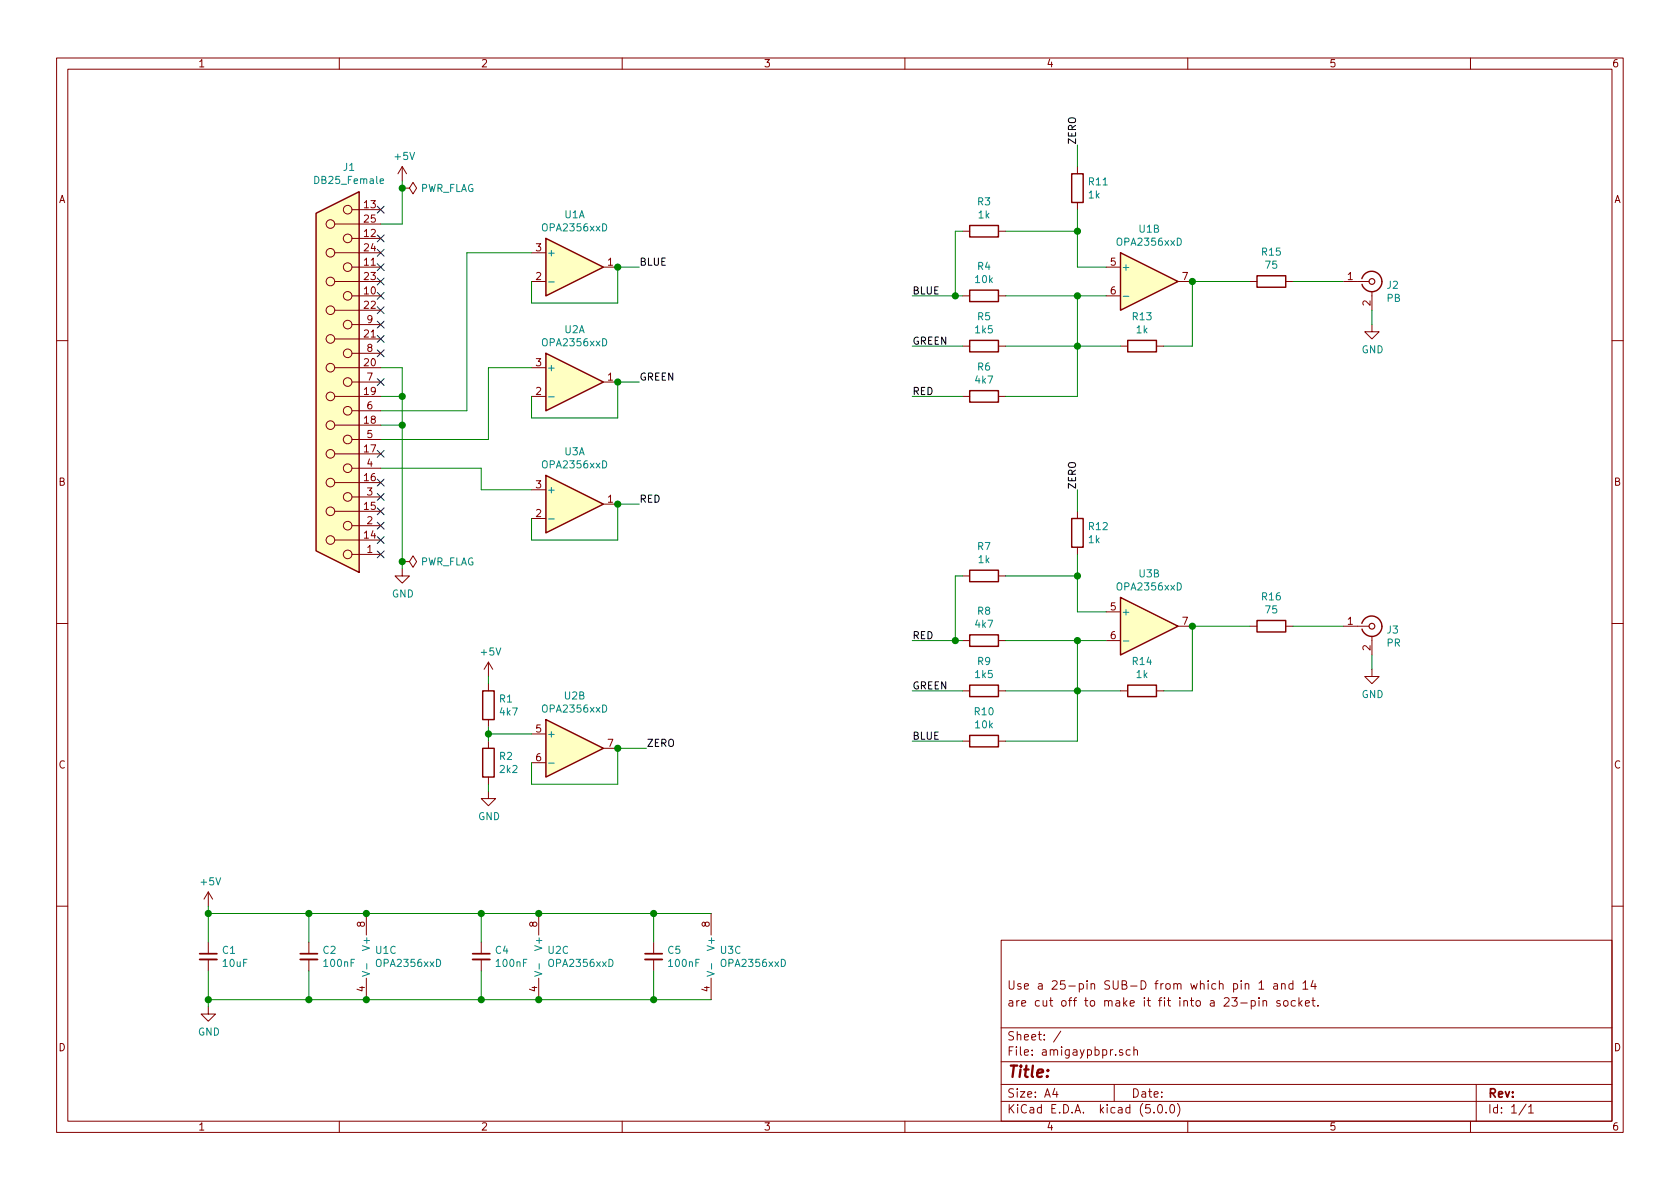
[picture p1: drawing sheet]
EESchema Schematic File Version 4
LIBS:amigaypbpr-cache
EELAYER 26 0
EELAYER END
$Descr A4 11693 8268
encoding utf-8
Sheet 1 1
Title ""
Date ""
Rev ""
Comp ""
Comment1 "are cut off to make it fit into a 23-pin socket."
Comment2 "Use a 25-pin SUB-D from which pin 1 and 14"
Comment3 ""
Comment4 ""
$EndDescr
Text Label 4450 3500 0    50   ~ 0
RED
Text Label 4450 2650 0    50   ~ 0
GREEN
Text Label 4450 1850 0    50   ~ 0
BLUE
Wire Wire Line
	2650 2950 2800 2950
Wire Wire Line
	2650 2750 2800 2750
$Comp
L power:GND #PWR04
U 1 1
P 2800 3950
F 0 "#PWR04" H 2800 3700 50  0001 C CNN
F 1 "GND" H 2805 3777 50  0000 C CNN
F 2 "" H 2800 3950 50  0001 C CNN
F 3 "" H 2800 3950 50  0001 C CNN
	1    2800 3950
	1    0    0    -1  
$EndComp
Wire Wire Line
	2800 3950 2800 3900
Connection ~ 2800 2950
Wire Wire Line
	2800 2950 2800 2750
Connection ~ 2800 2750
Wire Wire Line
	2800 2750 2800 2550
Wire Wire Line
	2800 2550 2650 2550
$Comp
L power:+5V #PWR03
U 1 1
P 2800 1250
F 0 "#PWR03" H 2800 1100 50  0001 C CNN
F 1 "+5V" H 2815 1423 50  0000 C CNN
F 2 "" H 2800 1250 50  0001 C CNN
F 3 "" H 2800 1250 50  0001 C CNN
	1    2800 1250
	1    0    0    -1  
$EndComp
Wire Wire Line
	2650 1550 2800 1550
Wire Wire Line
	2800 1550 2800 1300
$Comp
L Connector:Conn_Coaxial J2
U 1 1
P 9550 1950
F 0 "J2" H 9649 1926 50  0000 L CNN
F 1 "PB" H 9649 1835 50  0000 L CNN
F 2 "ProjectFootprints:RCA_JACK" H 9550 1950 50  0001 C CNN
F 3 " ~" H 9550 1950 50  0001 C CNN
	1    9550 1950
	1    0    0    -1  
$EndComp
$Comp
L Connector:Conn_Coaxial J3
U 1 1
P 9550 4350
F 0 "J3" H 9649 4326 50  0000 L CNN
F 1 "PR" H 9649 4235 50  0000 L CNN
F 2 "ProjectFootprints:RCA_JACK" H 9550 4350 50  0001 C CNN
F 3 " ~" H 9550 4350 50  0001 C CNN
	1    9550 4350
	1    0    0    -1  
$EndComp
$Comp
L Amplifier_Operational:OPA2356xxD U1
U 1 1
P 4000 1850
F 0 "U1" H 4000 2217 50  0000 C CNN
F 1 "OPA2356xxD" H 4000 2126 50  0000 C CNN
F 2 "Package_SO:SOIC-8_3.9x4.9mm_P1.27mm" H 4000 1850 50  0001 C CNN
F 3 "http://www.ti.com/lit/ds/symlink/opa2356.pdf" H 4000 1850 50  0001 C CNN
	1    4000 1850
	1    0    0    -1  
$EndComp
$Comp
L Amplifier_Operational:OPA2356xxD U1
U 2 1
P 8000 1950
F 0 "U1" H 8000 2317 50  0000 C CNN
F 1 "OPA2356xxD" H 8000 2226 50  0000 C CNN
F 2 "Package_SO:SOIC-8_3.9x4.9mm_P1.27mm" H 8000 1950 50  0001 C CNN
F 3 "http://www.ti.com/lit/ds/symlink/opa2356.pdf" H 8000 1950 50  0001 C CNN
	2    8000 1950
	1    0    0    -1  
$EndComp
$Comp
L Amplifier_Operational:OPA2356xxD U1
U 3 1
P 2650 6650
F 0 "U1" H 2608 6696 50  0000 L CNN
F 1 "OPA2356xxD" H 2608 6605 50  0000 L CNN
F 2 "Package_SO:SOIC-8_3.9x4.9mm_P1.27mm" H 2650 6650 50  0001 C CNN
F 3 "http://www.ti.com/lit/ds/symlink/opa2356.pdf" H 2650 6650 50  0001 C CNN
	3    2650 6650
	1    0    0    -1  
$EndComp
$Comp
L Amplifier_Operational:OPA2356xxD U2
U 1 1
P 4000 2650
F 0 "U2" H 4000 3017 50  0000 C CNN
F 1 "OPA2356xxD" H 4000 2926 50  0000 C CNN
F 2 "Package_SO:SOIC-8_3.9x4.9mm_P1.27mm" H 4000 2650 50  0001 C CNN
F 3 "http://www.ti.com/lit/ds/symlink/opa2356.pdf" H 4000 2650 50  0001 C CNN
	1    4000 2650
	1    0    0    -1  
$EndComp
$Comp
L Amplifier_Operational:OPA2356xxD U2
U 2 1
P 4000 5200
F 0 "U2" H 4000 5567 50  0000 C CNN
F 1 "OPA2356xxD" H 4000 5476 50  0000 C CNN
F 2 "Package_SO:SOIC-8_3.9x4.9mm_P1.27mm" H 4000 5200 50  0001 C CNN
F 3 "http://www.ti.com/lit/ds/symlink/opa2356.pdf" H 4000 5200 50  0001 C CNN
	2    4000 5200
	1    0    0    -1  
$EndComp
$Comp
L Amplifier_Operational:OPA2356xxD U2
U 3 1
P 3850 6650
F 0 "U2" H 3808 6696 50  0000 L CNN
F 1 "OPA2356xxD" H 3808 6605 50  0000 L CNN
F 2 "Package_SO:SOIC-8_3.9x4.9mm_P1.27mm" H 3850 6650 50  0001 C CNN
F 3 "http://www.ti.com/lit/ds/symlink/opa2356.pdf" H 3850 6650 50  0001 C CNN
	3    3850 6650
	1    0    0    -1  
$EndComp
$Comp
L Amplifier_Operational:OPA2356xxD U3
U 1 1
P 4000 3500
F 0 "U3" H 4000 3867 50  0000 C CNN
F 1 "OPA2356xxD" H 4000 3776 50  0000 C CNN
F 2 "Package_SO:SOIC-8_3.9x4.9mm_P1.27mm" H 4000 3500 50  0001 C CNN
F 3 "http://www.ti.com/lit/ds/symlink/opa2356.pdf" H 4000 3500 50  0001 C CNN
	1    4000 3500
	1    0    0    -1  
$EndComp
$Comp
L Amplifier_Operational:OPA2356xxD U3
U 2 1
P 8000 4350
F 0 "U3" H 8000 4717 50  0000 C CNN
F 1 "OPA2356xxD" H 8000 4626 50  0000 C CNN
F 2 "Package_SO:SOIC-8_3.9x4.9mm_P1.27mm" H 8000 4350 50  0001 C CNN
F 3 "http://www.ti.com/lit/ds/symlink/opa2356.pdf" H 8000 4350 50  0001 C CNN
	2    8000 4350
	1    0    0    -1  
$EndComp
$Comp
L Amplifier_Operational:OPA2356xxD U3
U 3 1
P 5050 6650
F 0 "U3" H 5008 6696 50  0000 L CNN
F 1 "OPA2356xxD" H 5008 6605 50  0000 L CNN
F 2 "Package_SO:SOIC-8_3.9x4.9mm_P1.27mm" H 5050 6650 50  0001 C CNN
F 3 "http://www.ti.com/lit/ds/symlink/opa2356.pdf" H 5050 6650 50  0001 C CNN
	3    5050 6650
	1    0    0    -1  
$EndComp
$Comp
L power:GND #PWR02
U 1 1
P 1450 7000
F 0 "#PWR02" H 1450 6750 50  0001 C CNN
F 1 "GND" H 1455 6827 50  0000 C CNN
F 2 "" H 1450 7000 50  0001 C CNN
F 3 "" H 1450 7000 50  0001 C CNN
	1    1450 7000
	1    0    0    -1  
$EndComp
$Comp
L power:+5V #PWR01
U 1 1
P 1450 6300
F 0 "#PWR01" H 1450 6150 50  0001 C CNN
F 1 "+5V" H 1465 6473 50  0000 C CNN
F 2 "" H 1450 6300 50  0001 C CNN
F 3 "" H 1450 6300 50  0001 C CNN
	1    1450 6300
	1    0    0    -1  
$EndComp
$Comp
L Device:C_Small C1
U 1 1
P 1450 6650
F 0 "C1" H 1542 6696 50  0000 L CNN
F 1 "10uF" H 1542 6605 50  0000 L CNN
F 2 "Capacitor_SMD:C_0805_2012Metric_Pad1.15x1.40mm_HandSolder" H 1450 6650 50  0001 C CNN
F 3 "~" H 1450 6650 50  0001 C CNN
	1    1450 6650
	1    0    0    -1  
$EndComp
Wire Wire Line
	3350 3250 3350 3400
Wire Wire Line
	3350 3400 3700 3400
Wire Wire Line
	2650 3250 3350 3250
Wire Wire Line
	3400 3050 3400 2550
Wire Wire Line
	3400 2550 3700 2550
Wire Wire Line
	2650 3050 3400 3050
Wire Wire Line
	3250 2850 3250 1750
Wire Wire Line
	3250 1750 3700 1750
Wire Wire Line
	2650 2850 3250 2850
Wire Wire Line
	3700 1950 3700 2100
Wire Wire Line
	3700 2100 4300 2100
Wire Wire Line
	4300 2100 4300 1850
Wire Wire Line
	3700 2750 3700 2900
Wire Wire Line
	3700 2900 4300 2900
Wire Wire Line
	4300 2900 4300 2650
Wire Wire Line
	3700 3600 3700 3750
Wire Wire Line
	3700 3750 4300 3750
Wire Wire Line
	4300 3750 4300 3500
$Comp
L Device:C_Small C2
U 1 1
P 2150 6650
F 0 "C2" H 2242 6696 50  0000 L CNN
F 1 "100nF" H 2242 6605 50  0000 L CNN
F 2 "Capacitor_SMD:C_0805_2012Metric_Pad1.15x1.40mm_HandSolder" H 2150 6650 50  0001 C CNN
F 3 "~" H 2150 6650 50  0001 C CNN
	1    2150 6650
	1    0    0    -1  
$EndComp
Wire Wire Line
	1450 6300 1450 6350
Wire Wire Line
	1450 6350 2150 6350
Wire Wire Line
	2550 6950 2150 6950
Wire Wire Line
	1450 6950 1450 7000
Wire Wire Line
	1450 6950 1450 6750
Connection ~ 1450 6950
Wire Wire Line
	1450 6550 1450 6350
Connection ~ 1450 6350
Wire Wire Line
	2150 6550 2150 6350
Connection ~ 2150 6350
Wire Wire Line
	2150 6350 2550 6350
Wire Wire Line
	2150 6750 2150 6950
Connection ~ 2150 6950
Wire Wire Line
	2150 6950 1450 6950
$Comp
L Device:C_Small C4
U 1 1
P 3350 6650
F 0 "C4" H 3442 6696 50  0000 L CNN
F 1 "100nF" H 3442 6605 50  0000 L CNN
F 2 "Capacitor_SMD:C_0805_2012Metric_Pad1.15x1.40mm_HandSolder" H 3350 6650 50  0001 C CNN
F 3 "~" H 3350 6650 50  0001 C CNN
	1    3350 6650
	1    0    0    -1  
$EndComp
$Comp
L Device:C_Small C5
U 1 1
P 4550 6650
F 0 "C5" H 4642 6696 50  0000 L CNN
F 1 "100nF" H 4642 6605 50  0000 L CNN
F 2 "Capacitor_SMD:C_0805_2012Metric_Pad1.15x1.40mm_HandSolder" H 4550 6650 50  0001 C CNN
F 3 "~" H 4550 6650 50  0001 C CNN
	1    4550 6650
	1    0    0    -1  
$EndComp
Wire Wire Line
	2550 6350 3350 6350
Connection ~ 2550 6350
Wire Wire Line
	3350 6550 3350 6350
Wire Wire Line
	2550 6950 3350 6950
Wire Wire Line
	3350 6950 3350 6750
Connection ~ 2550 6950
Wire Wire Line
	3350 6950 3750 6950
Connection ~ 3350 6950
Wire Wire Line
	3350 6350 3750 6350
Connection ~ 3350 6350
Wire Wire Line
	4950 6350 4550 6350
Connection ~ 3750 6350
Wire Wire Line
	3750 6950 4550 6950
Connection ~ 3750 6950
Wire Wire Line
	4550 6550 4550 6350
Connection ~ 4550 6350
Wire Wire Line
	4550 6350 3750 6350
Wire Wire Line
	4550 6750 4550 6950
Connection ~ 4550 6950
Wire Wire Line
	4550 6950 4950 6950
Wire Wire Line
	4300 1850 4450 1850
Connection ~ 4300 1850
Wire Wire Line
	4300 2650 4450 2650
Connection ~ 4300 2650
Wire Wire Line
	4300 3500 4450 3500
Connection ~ 4300 3500
$Comp
L power:+5V #PWR05
U 1 1
P 3400 4700
F 0 "#PWR05" H 3400 4550 50  0001 C CNN
F 1 "+5V" H 3415 4873 50  0000 C CNN
F 2 "" H 3400 4700 50  0001 C CNN
F 3 "" H 3400 4700 50  0001 C CNN
	1    3400 4700
	1    0    0    -1  
$EndComp
$Comp
L Device:R R1
U 1 1
P 3400 4900
F 0 "R1" H 3470 4946 50  0000 L CNN
F 1 "4k7" H 3470 4855 50  0000 L CNN
F 2 "Resistor_SMD:R_0805_2012Metric_Pad1.15x1.40mm_HandSolder" V 3330 4900 50  0001 C CNN
F 3 "~" H 3400 4900 50  0001 C CNN
	1    3400 4900
	1    0    0    -1  
$EndComp
$Comp
L Device:R R2
U 1 1
P 3400 5300
F 0 "R2" H 3470 5346 50  0000 L CNN
F 1 "2k2" H 3470 5255 50  0000 L CNN
F 2 "Resistor_SMD:R_0805_2012Metric_Pad1.15x1.40mm_HandSolder" V 3330 5300 50  0001 C CNN
F 3 "~" H 3400 5300 50  0001 C CNN
	1    3400 5300
	1    0    0    -1  
$EndComp
$Comp
L power:GND #PWR06
U 1 1
P 3400 5500
F 0 "#PWR06" H 3400 5250 50  0001 C CNN
F 1 "GND" H 3405 5327 50  0000 C CNN
F 2 "" H 3400 5500 50  0001 C CNN
F 3 "" H 3400 5500 50  0001 C CNN
	1    3400 5500
	1    0    0    -1  
$EndComp
Wire Wire Line
	3400 5500 3400 5450
Wire Wire Line
	3400 5150 3400 5100
Wire Wire Line
	3400 5100 3700 5100
Wire Wire Line
	3400 5100 3400 5050
Connection ~ 3400 5100
Wire Wire Line
	3400 4750 3400 4700
Wire Wire Line
	3700 5300 3700 5450
Wire Wire Line
	3700 5450 4300 5450
Wire Wire Line
	4300 5450 4300 5200
Wire Wire Line
	4300 5200 4500 5200
Connection ~ 4300 5200
Text Label 4500 5200 0    50   ~ 0
ZERO
$Comp
L Device:R R4
U 1 1
P 6850 2050
F 0 "R4" V 6643 2050 50  0000 C CNN
F 1 "10k" V 6734 2050 50  0000 C CNN
F 2 "Resistor_SMD:R_0805_2012Metric_Pad1.15x1.40mm_HandSolder" V 6780 2050 50  0001 C CNN
F 3 "~" H 6850 2050 50  0001 C CNN
	1    6850 2050
	0    1    1    0   
$EndComp
$Comp
L Device:R R5
U 1 1
P 6850 2400
F 0 "R5" V 6643 2400 50  0000 C CNN
F 1 "1k5" V 6734 2400 50  0000 C CNN
F 2 "Resistor_SMD:R_0805_2012Metric_Pad1.15x1.40mm_HandSolder" V 6780 2400 50  0001 C CNN
F 3 "~" H 6850 2400 50  0001 C CNN
	1    6850 2400
	0    1    1    0   
$EndComp
$Comp
L Device:R R6
U 1 1
P 6850 2750
F 0 "R6" V 6643 2750 50  0000 C CNN
F 1 "4k7" V 6734 2750 50  0000 C CNN
F 2 "Resistor_SMD:R_0805_2012Metric_Pad1.15x1.40mm_HandSolder" V 6780 2750 50  0001 C CNN
F 3 "~" H 6850 2750 50  0001 C CNN
	1    6850 2750
	0    1    1    0   
$EndComp
Text Label 6350 2750 0    50   ~ 0
RED
Text Label 6350 2400 0    50   ~ 0
GREEN
Text Label 6350 2050 0    50   ~ 0
BLUE
Wire Wire Line
	7000 2050 7500 2050
$Comp
L Device:R R13
U 1 1
P 7950 2400
F 0 "R13" V 7743 2400 50  0000 C CNN
F 1 "1k" V 7834 2400 50  0000 C CNN
F 2 "Resistor_SMD:R_0805_2012Metric_Pad1.15x1.40mm_HandSolder" V 7880 2400 50  0001 C CNN
F 3 "~" H 7950 2400 50  0001 C CNN
	1    7950 2400
	0    1    1    0   
$EndComp
Wire Wire Line
	8300 1950 8300 2400
Wire Wire Line
	8300 2400 8100 2400
Wire Wire Line
	7800 2400 7500 2400
Wire Wire Line
	7500 2400 7500 2050
Connection ~ 7500 2050
Wire Wire Line
	7500 2050 7700 2050
Connection ~ 7500 2400
Wire Wire Line
	7500 2750 7500 2400
Wire Wire Line
	7000 2750 7500 2750
$Comp
L Device:R R15
U 1 1
P 8850 1950
F 0 "R15" V 8643 1950 50  0000 C CNN
F 1 "75" V 8734 1950 50  0000 C CNN
F 2 "Resistor_SMD:R_0805_2012Metric_Pad1.15x1.40mm_HandSolder" V 8780 1950 50  0001 C CNN
F 3 "~" H 8850 1950 50  0001 C CNN
	1    8850 1950
	0    1    1    0   
$EndComp
Wire Wire Line
	8300 1950 8700 1950
Connection ~ 8300 1950
Wire Wire Line
	9000 1950 9350 1950
$Comp
L Device:R R11
U 1 1
P 7500 1300
F 0 "R11" H 7570 1346 50  0000 L CNN
F 1 "1k" H 7570 1255 50  0000 L CNN
F 2 "Resistor_SMD:R_0805_2012Metric_Pad1.15x1.40mm_HandSolder" V 7430 1300 50  0001 C CNN
F 3 "~" H 7500 1300 50  0001 C CNN
	1    7500 1300
	1    0    0    -1  
$EndComp
$Comp
L Device:R R3
U 1 1
P 6850 1600
F 0 "R3" V 6643 1600 50  0000 C CNN
F 1 "1k" V 6734 1600 50  0000 C CNN
F 2 "Resistor_SMD:R_0805_2012Metric_Pad1.15x1.40mm_HandSolder" V 6780 1600 50  0001 C CNN
F 3 "~" H 6850 1600 50  0001 C CNN
	1    6850 1600
	0    1    1    0   
$EndComp
Wire Wire Line
	7000 1600 7500 1600
Wire Wire Line
	7500 1600 7500 1450
Wire Wire Line
	7500 1600 7500 1850
Wire Wire Line
	7500 1850 7700 1850
Connection ~ 7500 1600
Wire Wire Line
	6650 2050 6650 1600
Wire Wire Line
	6650 1600 6700 1600
Connection ~ 6650 2050
Wire Wire Line
	6650 2050 6700 2050
Wire Wire Line
	6350 2050 6650 2050
Wire Wire Line
	6350 2400 6700 2400
Wire Wire Line
	6350 2750 6700 2750
Text Label 7500 1000 1    50   ~ 0
ZERO
Wire Wire Line
	7500 1150 7500 1000
Wire Wire Line
	7000 2400 7500 2400
$Comp
L Device:R R8
U 1 1
P 6850 4450
F 0 "R8" V 6643 4450 50  0000 C CNN
F 1 "4k7" V 6734 4450 50  0000 C CNN
F 2 "Resistor_SMD:R_0805_2012Metric_Pad1.15x1.40mm_HandSolder" V 6780 4450 50  0001 C CNN
F 3 "~" H 6850 4450 50  0001 C CNN
	1    6850 4450
	0    1    1    0   
$EndComp
$Comp
L Device:R R9
U 1 1
P 6850 4800
F 0 "R9" V 6643 4800 50  0000 C CNN
F 1 "1k5" V 6734 4800 50  0000 C CNN
F 2 "Resistor_SMD:R_0805_2012Metric_Pad1.15x1.40mm_HandSolder" V 6780 4800 50  0001 C CNN
F 3 "~" H 6850 4800 50  0001 C CNN
	1    6850 4800
	0    1    1    0   
$EndComp
$Comp
L Device:R R10
U 1 1
P 6850 5150
F 0 "R10" V 6643 5150 50  0000 C CNN
F 1 "10k" V 6734 5150 50  0000 C CNN
F 2 "Resistor_SMD:R_0805_2012Metric_Pad1.15x1.40mm_HandSolder" V 6780 5150 50  0001 C CNN
F 3 "~" H 6850 5150 50  0001 C CNN
	1    6850 5150
	0    1    1    0   
$EndComp
Text Label 6350 4450 0    50   ~ 0
RED
Text Label 6350 4800 0    50   ~ 0
GREEN
Text Label 6350 5150 0    50   ~ 0
BLUE
Wire Wire Line
	7000 4450 7500 4450
Wire Wire Line
	7800 4800 7500 4800
Wire Wire Line
	7500 4800 7500 4450
Connection ~ 7500 4450
Wire Wire Line
	7500 4450 7700 4450
Connection ~ 7500 4800
Wire Wire Line
	7500 5150 7500 4800
Wire Wire Line
	7000 5150 7500 5150
$Comp
L Device:R R12
U 1 1
P 7500 3700
F 0 "R12" H 7570 3746 50  0000 L CNN
F 1 "1k" H 7570 3655 50  0000 L CNN
F 2 "Resistor_SMD:R_0805_2012Metric_Pad1.15x1.40mm_HandSolder" V 7430 3700 50  0001 C CNN
F 3 "~" H 7500 3700 50  0001 C CNN
	1    7500 3700
	1    0    0    -1  
$EndComp
$Comp
L Device:R R7
U 1 1
P 6850 4000
F 0 "R7" V 6643 4000 50  0000 C CNN
F 1 "1k" V 6734 4000 50  0000 C CNN
F 2 "Resistor_SMD:R_0805_2012Metric_Pad1.15x1.40mm_HandSolder" V 6780 4000 50  0001 C CNN
F 3 "~" H 6850 4000 50  0001 C CNN
	1    6850 4000
	0    1    1    0   
$EndComp
Wire Wire Line
	7000 4000 7500 4000
Wire Wire Line
	7500 4000 7500 3850
Wire Wire Line
	7500 4000 7500 4250
Wire Wire Line
	7500 4250 7700 4250
Connection ~ 7500 4000
Wire Wire Line
	6650 4450 6650 4000
Wire Wire Line
	6650 4000 6700 4000
Connection ~ 6650 4450
Wire Wire Line
	6650 4450 6700 4450
Wire Wire Line
	6350 4450 6650 4450
Wire Wire Line
	6350 4800 6700 4800
Wire Wire Line
	6350 5150 6700 5150
Text Label 7500 3400 1    50   ~ 0
ZERO
Wire Wire Line
	7500 3550 7500 3400
Wire Wire Line
	7000 4800 7500 4800
$Comp
L Device:R R14
U 1 1
P 7950 4800
F 0 "R14" V 7743 4800 50  0000 C CNN
F 1 "1k" V 7834 4800 50  0000 C CNN
F 2 "Resistor_SMD:R_0805_2012Metric_Pad1.15x1.40mm_HandSolder" V 7880 4800 50  0001 C CNN
F 3 "~" H 7950 4800 50  0001 C CNN
	1    7950 4800
	0    1    1    0   
$EndComp
Wire Wire Line
	8100 4800 8300 4800
Wire Wire Line
	8300 4800 8300 4350
$Comp
L Device:R R16
U 1 1
P 8850 4350
F 0 "R16" V 8643 4350 50  0000 C CNN
F 1 "75" V 8734 4350 50  0000 C CNN
F 2 "Resistor_SMD:R_0805_2012Metric_Pad1.15x1.40mm_HandSolder" V 8780 4350 50  0001 C CNN
F 3 "~" H 8850 4350 50  0001 C CNN
	1    8850 4350
	0    1    1    0   
$EndComp
Wire Wire Line
	8300 4350 8700 4350
Wire Wire Line
	9000 4350 9350 4350
Connection ~ 8300 4350
$Comp
L power:GND #PWR07
U 1 1
P 9550 2250
F 0 "#PWR07" H 9550 2000 50  0001 C CNN
F 1 "GND" H 9555 2077 50  0000 C CNN
F 2 "" H 9550 2250 50  0001 C CNN
F 3 "" H 9550 2250 50  0001 C CNN
	1    9550 2250
	1    0    0    -1  
$EndComp
$Comp
L power:GND #PWR08
U 1 1
P 9550 4650
F 0 "#PWR08" H 9550 4400 50  0001 C CNN
F 1 "GND" H 9555 4477 50  0000 C CNN
F 2 "" H 9550 4650 50  0001 C CNN
F 3 "" H 9550 4650 50  0001 C CNN
	1    9550 4650
	1    0    0    -1  
$EndComp
Wire Wire Line
	9550 4650 9550 4550
Wire Wire Line
	9550 2250 9550 2150
NoConn ~ 2650 1450
NoConn ~ 2650 1650
NoConn ~ 2650 1750
NoConn ~ 2650 1850
NoConn ~ 2650 1950
NoConn ~ 2650 2050
NoConn ~ 2650 2150
NoConn ~ 2650 2250
NoConn ~ 2650 2350
NoConn ~ 2650 2450
NoConn ~ 2650 2650
NoConn ~ 2650 3150
NoConn ~ 2650 3350
NoConn ~ 2650 3450
NoConn ~ 2650 3550
NoConn ~ 2650 3650
NoConn ~ 2650 3750
NoConn ~ 2650 3850
$Comp
L power:PWR_FLAG #FLG0101
U 1 1
P 2800 3900
F 0 "#FLG0101" H 2800 3975 50  0001 C CNN
F 1 "PWR_FLAG" V 2800 4028 50  0000 L CNN
F 2 "" H 2800 3900 50  0001 C CNN
F 3 "~" H 2800 3900 50  0001 C CNN
	1    2800 3900
	0    1    1    0   
$EndComp
Connection ~ 2800 3900
Wire Wire Line
	2800 3900 2800 2950
$Comp
L power:PWR_FLAG #FLG0102
U 1 1
P 2800 1300
F 0 "#FLG0102" H 2800 1375 50  0001 C CNN
F 1 "PWR_FLAG" V 2800 1428 50  0000 L CNN
F 2 "" H 2800 1300 50  0001 C CNN
F 3 "~" H 2800 1300 50  0001 C CNN
	1    2800 1300
	0    1    1    0   
$EndComp
Connection ~ 2800 1300
Wire Wire Line
	2800 1300 2800 1250
$Comp
L Connector:DB25_Female J1
U 1 1
P 2350 2650
F 0 "J1" H 2270 1158 50  0000 C CNN
F 1 "DB25_Female" H 2270 1249 50  0000 C CNN
F 2 "Connector_Dsub:DSUB-25_Female_Horizontal_P2.77x2.84mm_EdgePinOffset9.40mm" H 2350 2650 50  0001 C CNN
F 3 " ~" H 2350 2650 50  0001 C CNN
	1    2350 2650
	-1   0    0    1   
$EndComp
$EndSCHEMATC
